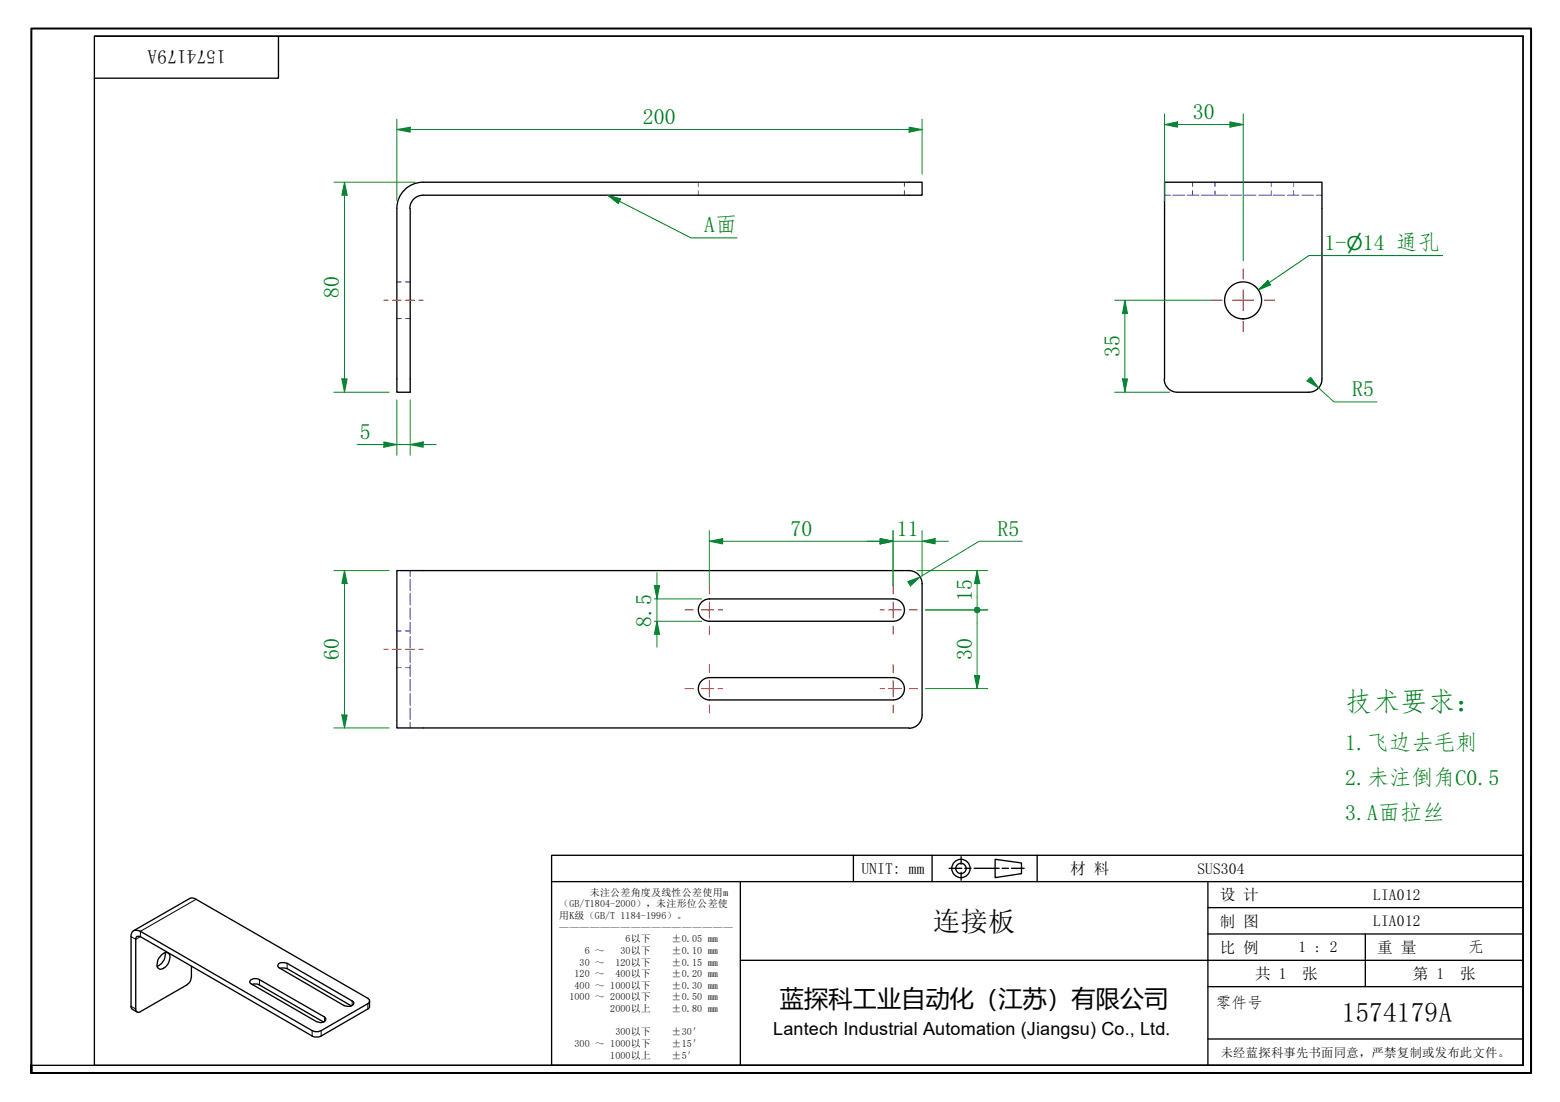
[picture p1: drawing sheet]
<svg xmlns="http://www.w3.org/2000/svg" width="297mm" height="210mm" viewBox="0 0 297 210" stroke-linecap="round" stroke-linejoin="round" font-family="sans-serif">
<g fill="none" stroke="#00f" stroke-width=".19">
<path d="M133 34.7v.8M133 36.4v.8M172.2 34.7v.8M172.2 36.4v.8M221.7 37.2h1.1M223.3 37.2h2.3M226.1 37.2h2.2M227.1 34.7v.8M227.1 36.4v.8M228.8 37.2h2.2M231.3 34.7v.8M231.3 36.4v.8"/>
<path d="M231.5 37.2h2.2M234.3 37.2h2.1M237 37.2h2.1M239.7 37.2h2.2M242.1 34.7v.8M242.1 36.4v.8M242.4 37.2h2.2M245.2 37.2h2.1M246.3 34.7v.8M246.3 36.4v.8M247.9 37.2h2.2M250.6 37.2h1.1"/>
<path d="M75.6 53.7h.8M77.2 53.7h.9M75.6 60.7h.8M77.2 60.7h.9M78.1 108.7v1.1M78.1 110.3v2.2M78.1 113.1v2.1M78.1 115.8v2.2M78.1 118.5v2.2M75.6 120.2h.8M75.6 127.2h.8M77.2 120.2h.9"/>
<path d="M77.2 127.2h.9M78.1 121.3v2.1M78.1 124v2.1M78.1 126.7v2.2M78.1 129.4v2.2M78.1 132.1v2.2M78.1 134.8v2.3M78.1 137.6v1.1"/>
</g>
<g fill="none" stroke="#000" stroke-width=".25">
<path d="M80.5 34.7a5 5 0 0 0-4.9 5v35h2.5v-35M80.5 37.2a2.51 2.51 0 0 0-2.5 2.5M80.6 34.7h95v2.5h-95M221.7 72.2a2.51 2.51 0 0 0 2.5 2.5h25M221.7 72.2v-37.5h30v37.5M251.7 72.2a2.51 2.51 0 0 1-2.5 2.5M135.1 118.3h35M135.1 114.1h35M135.1 114.1a2.13 2.13 0 0 0-2.1 2.1 2.13 2.13 0 0 0 2.1 2.1M170.1 114.1a2.13 2.13 0 0 1 2.1 2.1 2.13 2.13 0 0 1-2.1 2.1M175.6 111.2a2.51 2.51 0 0 0-2.5-2.5h-97.5v30h97.5M175.6 111.2v25a2.51 2.51 0 0 1-2.5 2.5"/>
<path d="M135.1 129.1h35M135.1 133.3h35M135.1 129.1a2.13 2.13 0 0 0-2.1 2.1 2.13 2.13 0 0 0 2.1 2.1M170.1 129.1a2.13 2.13 0 0 1 2.1 2.1 2.13 2.13 0 0 1-2.1 2.1M25.5 177.3l10.6-6.1a1.19 1.19 0 0 1 1.2 .1l32.7 18.9a.57 .57 0 0 1 .4 .5 .57 .57 0 0 1-.4 .5l-8.8 5.1-.6 .2h-.7l-33.2-19.1a1.08 1.08 0 0 0-1.2-.1 1.08 1.08 0 0 0-.5 1.1v13.5l.2 .3 .9 .6M30.7 181.9a.87 .87 0 0 1 1.2-.4 .87 .87 0 0 1 .4 1.1 2.07 2.07 0 0 1-1.9 2 .86 .86 0 0 1-.4-1.3l.2-.8zM31.4 181.5a2.34 2.34 0 0 1-1.5 2.6M36.4 184.1v2.2a1.6 1.6 0 0 1-.8 1.3l-8.9 5.1a.54 .54 0 0 1-.6 .1 .54 .54 0 0 1-.3-.6v-13.5l.3-.4 .6 .1 33 19.1h.9l.6-.2 8.8-5.1 .4-.3v-1.2M47.8 186.7l.5-.3 1.1 .2 12.4 7.1a.55 .55 0 0 1 .2 .7 .55 .55 0 0 1-.6 .3l-.3 .1-.8-.2-12.4-7.2a.42 .42 0 0 1-.3-.3 .42 .42 0 0 1 .2-.4zM48 187.6l.9-.2 .5 .2 12.2 7.1M53.1 183.6l.4-.2 1.2 .1 12.4 7.2a.42 .42 0 0 1 .3 .3 .42 .42 0 0 1-.2 .4l-.5 .3-1.2-.1-12.3-7.2a.46 .46 0 0 1-.3-.4 .46 .46 0 0 1 .2-.4zM53.3 184.4h.9l.5 .1 12.2 7.1"/>
<circle cx="236.7" cy="57.2" r="3.5"/>
</g>
<path d="M37.3 171.3l-10.6 6.1v1l-.9 .5-.8-.5M25 191.7l.8 .5M49.4 186.6v1M54.7 183.5v1M59.4 196.3v1M61.2 196.3v1M61.8 193.7v.9M67.1 190.7v.9M70 191.2v1" fill="none" stroke="#000" stroke-width=".19"/>
<path d="M6 204.4v-1.5v1.5M6 202.9v-197.5h285.5v199h-285.5" fill="none" stroke="#000" stroke-width=".38"/>
<path d="M18 6.9h272v196h-272zM18 6.9h272M53 6.9v8h-35M290 6.9v196h-284" fill="none" stroke="#000" stroke-width=".25"/>
<g fill="none" stroke="#000" stroke-width=".25">
<path d="M105 162.9h185v40h-185zM105 167.9h185M141 167.9v35M162.5 162.9v5M177.5 162.9v5M180.7 165.4h2.4M183 163.2v1.4M183 166.2v1.5M183.7 165.4h1.2M185.5 165.4h4.7M189.5 163.7l5 .7v2l-5 .8zM190.8 165.4h1.2"/>
<path d="M192.6 165.4h2.4M197.5 162.9v5M230 167.9v35M230 177.9h60M230 172.9h60M260 177.9v10M291.5 162.9v41.5h-186.5M141 182.9h149M230 197.9h60M230 187.9h60"/>
<circle cx="183" cy="165.4" r="1.75"/>
<circle cx="183" cy="165.4" r=".98"/>
</g>
<path d="M73.1 57.2h.8M74.7 57.2h1.7M77.2 57.2h1.7M79.8 57.2h.8M73.1 123.7h.8M74.7 123.7h1.7M77.2 123.7h1.7M79.8 123.7h.8" fill="none" stroke="#f00" stroke-width=".19"/>
<g fill="none" stroke="#f00" stroke-width=".19">
<path d="M230.7 57.2h2M234.7 57.2h4M236.7 51.2v2M236.7 55.2v4M240.7 57.2h2M236.7 61.2v2M130.4 116.2h1.6M133.5 116.2h2.4M135.1 111.5v1.6M135.1 114.7v3M135.1 119.3v1.5M136.7 116.2h.9"/>
<path d="M167.6 116.2h.8M169.2 116.2h2.4M170.1 111.5v1.6M170.1 114.7v3M170.1 119.3v1.5M173.2 116.2h1.5M130.4 131.2h1.6M133.5 131.2h2.4M135.1 126.6v1.5M135.1 129.6v3.2M135.1 134.3v1.5M136.7 131.2h.9"/>
<path d="M167.6 131.2h.8M169.2 131.2h2.4M170.1 126.6v1.5M170.1 129.6v3.2M170.1 134.3v1.5M173.2 131.2h1.5"/>
</g>
<path d="M75.6 24.7h2.5" fill="none" stroke="#00803f" stroke-width=".19"/>
<path d="M75.6 24.7l2.5-.5v1z" fill="#00803f"/>
<path d="M75.6 24.7l2.5-.5v1zM173.1 24.7h2.5" fill="none" stroke="#00803f" stroke-width=".19"/>
<path d="M173.1 24.2l2.5 .5-2.5 .5z" fill="#00803f"/>
<path d="M65.6 34.7v2.5M75.6 22.7v15.5M78.1 24.7h95M173.1 24.2l2.5 .5-2.5 .5zM175.6 22.7v10.5" fill="none" stroke="#00803f" stroke-width=".19"/>
<path d="M65.6 34.7l.5 2.5h-1z" fill="#00803f"/>
<path d="M65.6 34.7l.5 2.5h-1zM65.6 72.2v2.5" fill="none" stroke="#00803f" stroke-width=".19"/>
<path d="M65.1 72.2h1l-.5 2.5z" fill="#00803f"/>
<path d="M63.6 34.7h15.5M65.6 37.2v35M63.6 74.7h10.5M65.1 72.2h1l-.5 2.5zM73.1 84.7h2.5" fill="none" stroke="#00803f" stroke-width=".19"/>
<path d="M73.1 84.2l2.5 .5-2.5 .5z" fill="#00803f"/>
<path d="M73.1 84.2l2.5 .5-2.5 .5zM78.1 84.7h2.5" fill="none" stroke="#00803f" stroke-width=".19"/>
<path d="M78.1 84.7l2.5-.5v1z" fill="#00803f"/>
<path d="M221.7 23.7h2.5M75.6 76.2v10.5M78.1 76.2v10.5M68 84.7h5.1M75.6 84.7h2.5M78.1 84.7l2.5-.5v1zM80.6 84.7h2.5" fill="none" stroke="#00803f" stroke-width=".19"/>
<path d="M221.7 23.7l2.5-.5v1z" fill="#00803f"/>
<path d="M221.7 23.7l2.5-.5v1zM234.2 23.7h2.5" fill="none" stroke="#00803f" stroke-width=".19"/>
<path d="M234.2 23.2l2.5 .5-2.5 .5z" fill="#00803f"/>
<path d="M221.7 21.7v16.5M224.2 23.7h10M234.2 23.2l2.5 .5-2.5 .5zM236.7 21.7v28M214.2 72.2v2.5" fill="none" stroke="#00803f" stroke-width=".19"/>
<path d="M213.7 72.2h1l-.5 2.5z" fill="#00803f"/>
<path d="M214.2 57.2v2.5M213.7 72.2h1l-.5 2.5z" fill="none" stroke="#00803f" stroke-width=".19"/>
<path d="M214.2 57.2l.5 2.5h-1z" fill="#00803f"/>
<path d="M212.2 57.2h18.5M214.2 57.2l.5 2.5h-1zM214.2 59.7v12.5M212.2 74.7h10.5M65.6 108.7v2.5" fill="none" stroke="#00803f" stroke-width=".19"/>
<path d="M65.6 108.7l.5 2.5h-1z" fill="#00803f"/>
<path d="M65.6 108.7l.5 2.5h-1zM65.6 136.2v2.5" fill="none" stroke="#00803f" stroke-width=".19"/>
<path d="M65.1 136.2h1l-.5 2.5z" fill="#00803f"/>
<path d="M249.2 72.2l1.9 1.7M63.6 108.7h10.5M65.6 111.2v25M63.6 138.7h10.5M65.1 136.2h1l-.5 2.5z" fill="none" stroke="#00803f" stroke-width=".19"/>
<path d="M248.9 72.6l.7-.7 1.5 2z" fill="#00803f"/>
<path d="M248.9 72.6l.7-.7 1.5 2zM251.1 73.9l2.9 2.7h8.2" fill="none" stroke="#00803f" stroke-width=".19"/>
<path d="M241.7 53.8l-2.1 1.4M252.2 48.7h22.1" fill="none" stroke="#008000" stroke-width=".19"/>
<path d="M239.6 55.2l1.8-1.8 .5 .9z" fill="#008000"/>
<path d="M239.6 55.2l1.8-1.8 .5 .9zM274.7 48.7h-25.5l-7.5 5.1" fill="none" stroke="#008000" stroke-width=".19"/>
<path d="M186.1 128.7v2.5" fill="none" stroke="#00803f" stroke-width=".19"/>
<path d="M185.5 128.7h1.1l-.5 2.5z" fill="#00803f"/>
<path d="M186.1 116.8v1.9M185.5 128.7h1.1l-.5 2.5z" fill="none" stroke="#00803f" stroke-width=".19"/>
<circle cx="186.1" cy="116.2" r=".63" fill="#00803f"/>
<path d="M176.2 116.2h11.9M186.1 113.7v1.8M186.1 118.7v10M176.2 131.2h11.9" fill="none" stroke="#00803f" stroke-width=".19"/>
<circle cx="186.1" cy="116.2" r=".63" fill="#00803f"/>
<path d="M186.1 108.7v2.5" fill="none" stroke="#00803f" stroke-width=".19"/>
<path d="M186.1 108.7l.5 2.5h-1.1z" fill="#00803f"/>
<path d="M125.1 118.3v2.5M174.6 108.7h13.5M176.2 116.2h11.9M186.1 108.7l.5 2.5h-1.1zM186.1 111.2v2.5" fill="none" stroke="#00803f" stroke-width=".19"/>
<path d="M125.1 118.3l.5 2.5h-1z" fill="#00803f"/>
<path d="M125.1 118.3l.5 2.5h-1zM125.1 111.5v2.6" fill="none" stroke="#00803f" stroke-width=".19"/>
<path d="M124.6 111.5h1l-.5 2.6z" fill="#00803f"/>
<path d="M124.6 111.5h1l-.5 2.6zM124.6 118.3h9M124.6 114.1h9M125.1 109.1v2.4M125.1 114.1v4.2M167.6 103.1h2.5M125.1 120.8v2.5" fill="none" stroke="#00803f" stroke-width=".19"/>
<path d="M167.6 102.6l2.5 .5-2.5 .5z" fill="#00803f"/>
<path d="M167.6 102.6l2.5 .5-2.5 .5zM175.6 103.1h2.5" fill="none" stroke="#00803f" stroke-width=".19"/>
<path d="M175.6 103.1l2.5-.5v1z" fill="#00803f"/>
<path d="M135.1 103.1h2.5M165.1 103.1h2.5M170.1 103.1h5.5M170.1 101.1v10.4M175.6 103.1l2.5-.5v1zM175.6 101.1v8.6M178.1 103.1h2.5" fill="none" stroke="#00803f" stroke-width=".19"/>
<path d="M135.1 103.1l2.5-.5v1z" fill="#00803f"/>
<path d="M135.1 103.1l2.5-.5v1zM167.6 103.1h2.5" fill="none" stroke="#00803f" stroke-width=".19"/>
<path d="M167.6 102.6l2.5 .5-2.5 .5z" fill="#00803f"/>
<path d="M135.1 101.1v10.4M137.6 103.1h30M167.6 102.6l2.5 .5-2.5 .5zM170.1 101.1v10.4M175.2 109.9l-2.1 1.3" fill="none" stroke="#00803f" stroke-width=".19"/>
<path d="M172.8 110.8l2.4-.9-1.8 1.7z" fill="#00803f"/>
<path d="M172.8 110.8l2.4-.9-1.8 1.7zM194.6 103.1h-8.2l-11.2 6.8" fill="none" stroke="#00803f" stroke-width=".19"/>
<path d="M115.7 37.2l2.2 1.1" fill="none" stroke="#008000" stroke-width=".19"/>
<path d="M115.7 37.2l2.5 .7-.5 .9z" fill="#008000"/>
<path d="M115.7 37.2l2.5 .7-.5 .9zM117.9 38.3l13.7 7h8.7" fill="none" stroke="#008000" stroke-width=".19"/>
<text font-size="5.2" fill="#008000" x="256.2" y="135.4">技术要求：</text>
<g font-size="5.2">
<text x="177.6" y="177.3">连接板</text>
<text x="255.5" y="194.7">1574179A</text>
</g>
<text font-size="4.6" x="148.5" y="191.9">蓝探科工业自动化（江苏）有限公司</text>
<g font-size="4.2" fill="#008000">
<text x="122.4" y="23.7">200</text>
<text x="227.1" y="22.6">30</text>
<text x="134" y="44.2">A面</text>
<text x="252.2" y="47.6">1-</text>
<text x="259.5" y="47.6">14 通孔</text>
<text x="64.5" y="56.8" transform="rotate(-90 64.5 56.8)">80</text>
<text x="213.2" y="68" transform="rotate(-90 213.2 68)">35</text>
<text x="257.5" y="75.5">R5</text>
<text x="68.5" y="83.7">5</text>
<text x="150.5" y="102.1">70</text>
<text x="170.8" y="102.1">11</text>
<text x="189.9" y="102.1">R5</text>
<text x="124" y="119.4" transform="rotate(-90 124 119.4)">8.5</text>
<text x="185" y="114.5" transform="rotate(-90 185 114.5)">15</text>
<text x="64.5" y="125.8" transform="rotate(-90 64.5 125.8)">60</text>
<text x="185" y="125.8" transform="rotate(-90 185 125.8)">30</text>
<text x="256.2" y="142.8">1.飞边去毛刺</text>
<text x="256.2" y="149.5">2.未注倒角C0.5</text>
<text x="256.2" y="156.2">3.A面拉丝</text>
</g>
<text font-size="3.7" x="43" y="9.6" transform="rotate(180 43 9.6)">1574179A</text>
<text font-size="3.6" fill="#008000" x="256.4" y="47.6">⌀</text>
<text font-size="3.4" x="147.2" y="197.1">Lantech Industrial Automation (Jiangsu) Co., Ltd.</text>
<g font-size="3">
<text x="164" y="166.4">UNIT: mm</text>
<text x="203.8" y="166.5">材 料</text>
<text x="228" y="166.4">SUS304</text>
<text x="232.3" y="171.5">设 计</text>
<text x="261.5" y="171.4">LIA012</text>
<text x="232.3" y="176.5">制 图</text>
<text x="261.5" y="176.4">LIA012</text>
<text x="232.3" y="181.5">比 例</text>
<text x="247.3" y="181.4">1 : 2</text>
<text x="262.3" y="181.5">重 量</text>
<text x="279.5" y="181.4">无</text>
<text x="231.5" y="191.9">零件号</text>
<text x="239" y="186.5">共 1</text>
<text x="248" y="186.5">张</text>
<text x="269" y="186.5">第 1</text>
<text x="278" y="186.5">张</text>
</g>
<text font-size="2.3" x="232.5" y="201.3">未经蓝探科事先书面同意，严禁复制或发布此文件。</text>
<g font-size="1.9">
<text x="106.5" y="172.8">（GB/T1804-2000），未注形位公差使</text>
<text x="112.3" y="170.6">未注公差角度及线性公差使用m</text>
<text x="106.5" y="175">用K级（GB/T 1184-1996）。</text>
<text x="106.5" y="177.3">—————————————————</text>
<text x="119.1" y="179.5">6以下</text>
<text x="127.9" y="179.5">±0.05 mm</text>
<text x="110.4" y="183.9">30 ～</text>
<text x="111.4" y="181.7">6 ～</text>
<text x="117.2" y="183.9">120以下</text>
<text x="118.2" y="181.7">30以下</text>
<text x="127.9" y="181.7">±0.10 mm</text>
<text x="127.9" y="183.9">±0.15 mm</text>
<text x="108.5" y="190.5">1000 ～ 2000以下</text>
<text x="109.4" y="186.1">120 ～</text>
<text x="109.4" y="188.3">400 ～ 1000以下</text>
<text x="117.2" y="186.1">400以下</text>
<text x="127.9" y="186.1">±0.20 mm</text>
<text x="127.9" y="188.3">±0.30 mm</text>
<text x="127.9" y="190.5">±0.50 mm</text>
<text x="116.2" y="192.8">2000以上</text>
<text x="117.2" y="197.2">300以下</text>
<text x="127.9" y="192.8">±0.80 mm</text>
<text x="127.9" y="197.2">±30′</text>
<text x="109.4" y="199.4">300 ～ 1000以下</text>
<text x="116.2" y="201.6">1000以上</text>
<text x="127.9" y="199.4">±15′</text>
<text x="127.9" y="201.6">±5′</text>
</g>
</svg>
